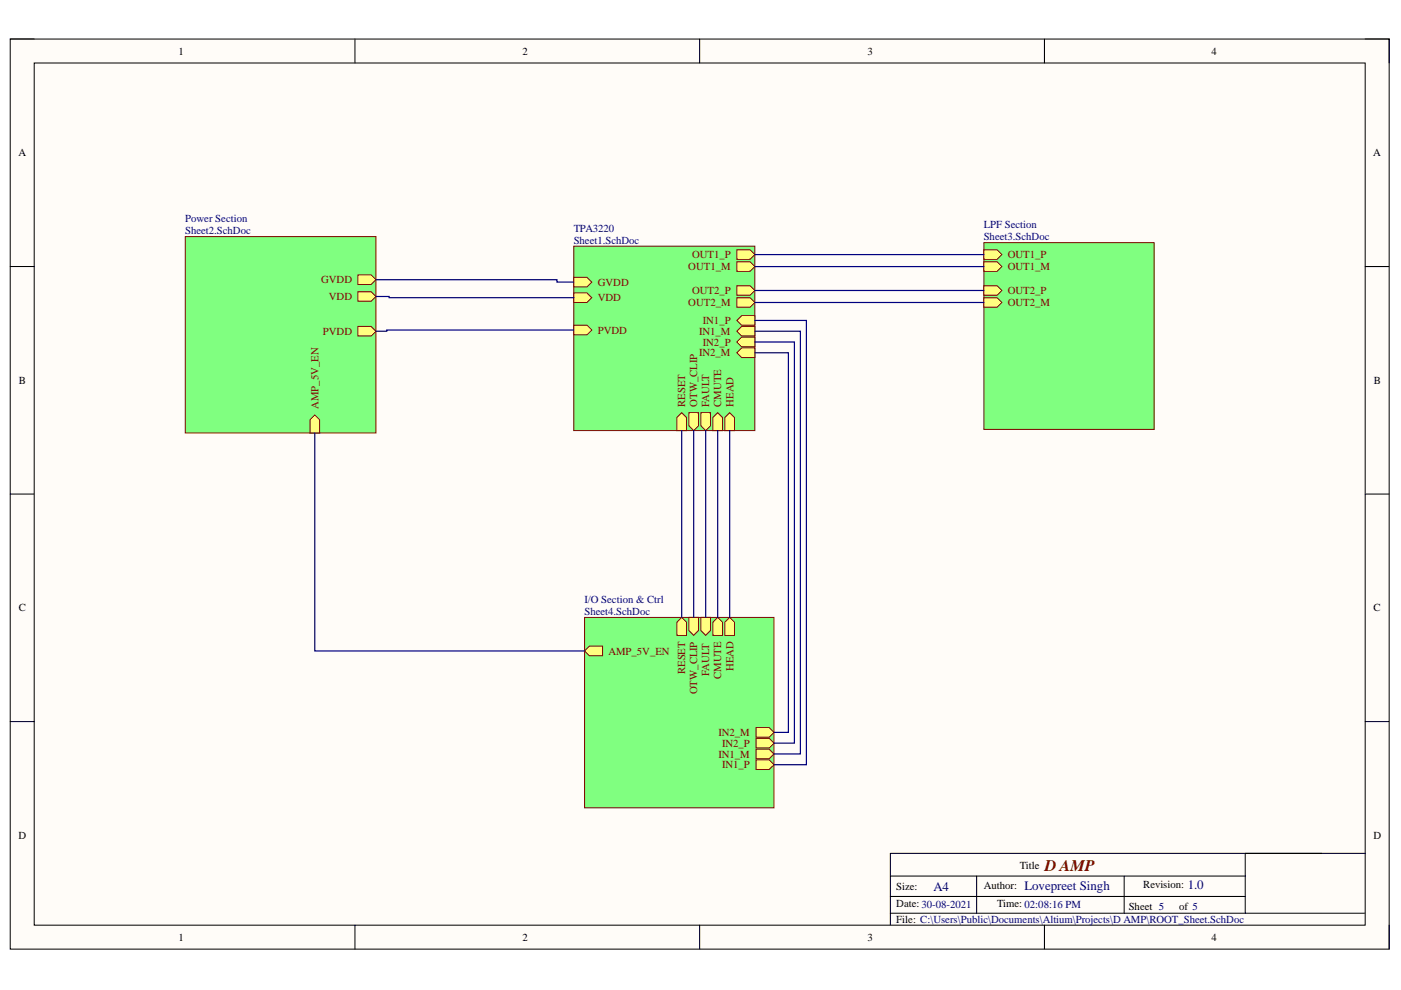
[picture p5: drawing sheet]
<svg xmlns="http://www.w3.org/2000/svg" width="297mm" height="210mm" viewBox="0 0 297 210" stroke-linecap="round" stroke-linejoin="round" font-family="sans-serif">
<path d="M2.2 8.3h292.3v192.9h-292.3z" fill-rule="evenodd" fill="#fffcf8"/>
<path d="M2.2 8.3h292.3v192.9h-292.3z" fill="none" stroke="#000" stroke-width=".21"/>
<path d="M7.3 13.4h282.1v182.8h-282.1z" fill-rule="evenodd" fill="#fffcf8"/>
<g fill="none" stroke="#000" stroke-width=".21">
<path d="M2.2 8.3h5.1M7.3 13.4h282.1v182.8h-282.1zM75.3 8.3v5.1M148.3 8.3v5.1M221.4 8.3v5.1M289.4 8.3h5.1v5.1M2.2 56.5h5.1M289.4 56.5h5.1M2.2 104.8h5.1M289.4 104.8h5.1M2.2 153h5.1M289.4 153h5.1"/>
<path d="M75.3 196.2v5M148.3 196.2v5M188.8 185.7h75.2M188.8 193.6h100.6M188.8 190.1h75.2M207.1 185.7v7.9M221.4 196.2v5M238.3 185.7v7.9M264 180.9v12.7M289.4 180.9h-100.6v15.3M294.5 196.2v5"/>
</g>
<path d="M121.7 52.2h38.3v39.1h-38.3z" fill-rule="evenodd" fill="#80ff80"/>
<path d="M121.7 52.2h38.3v39.1h-38.3z" fill="none" stroke="#800000" stroke-width=".21"/>
<path d="M121.7 58.8h2.8l1 1-1 1h-2.8z" fill-rule="evenodd" fill="#ffff80"/>
<path d="M121.7 58.8h2.8l1 1-1 1h-2.8z" fill="none" stroke="#800000" stroke-width=".21"/>
<path d="M121.7 62.1h2.8l1 1-1 1h-2.8z" fill-rule="evenodd" fill="#ffff80"/>
<path d="M121.7 62.1h2.8l1 1-1 1h-2.8z" fill="none" stroke="#800000" stroke-width=".21"/>
<path d="M121.7 69h2.8l1 1-1 1h-2.8z" fill-rule="evenodd" fill="#ffff80"/>
<path d="M121.7 69h2.8l1 1-1 1h-2.8z" fill="none" stroke="#800000" stroke-width=".21"/>
<path d="M146.1 87.5h2v2.8l-1 1-1-1z" fill-rule="evenodd" fill="#ffff80"/>
<path d="M146.1 87.5h2v2.8l-1 1-1-1z" fill="none" stroke="#800000" stroke-width=".21"/>
<path d="M148.6 87.5h2v2.8l-1 1-1-1z" fill-rule="evenodd" fill="#ffff80"/>
<path d="M148.6 87.5h2v2.8l-1 1-1-1z" fill="none" stroke="#800000" stroke-width=".21"/>
<path d="M151.1 88.5l1.1-1 1 1v2.8h-2.1z" fill-rule="evenodd" fill="#ffff80"/>
<path d="M151.1 88.5l1.1-1 1 1v2.8h-2.1z" fill="none" stroke="#800000" stroke-width=".21"/>
<path d="M153.7 88.5l1-1 1 1v2.8h-2z" fill-rule="evenodd" fill="#ffff80"/>
<path d="M153.7 88.5l1-1 1 1v2.8h-2z" fill="none" stroke="#800000" stroke-width=".21"/>
<path d="M156.2 53h2.8l1 1-1 1h-2.8z" fill-rule="evenodd" fill="#ffff80"/>
<path d="M156.2 53h2.8l1 1-1 1h-2.8z" fill="none" stroke="#800000" stroke-width=".21"/>
<path d="M156.2 55.5h2.8l1 1-1 1h-2.8z" fill-rule="evenodd" fill="#ffff80"/>
<path d="M156.2 55.5h2.8l1 1-1 1h-2.8z" fill="none" stroke="#800000" stroke-width=".21"/>
<path d="M156.2 60.6h2.8l1 1-1 1h-2.8z" fill-rule="evenodd" fill="#ffff80"/>
<path d="M156.2 60.6h2.8l1 1-1 1h-2.8z" fill="none" stroke="#800000" stroke-width=".21"/>
<path d="M156.2 63.1h2.8l1 1-1 1h-2.8z" fill-rule="evenodd" fill="#ffff80"/>
<path d="M156.2 63.1h2.8l1 1-1 1h-2.8z" fill="none" stroke="#800000" stroke-width=".21"/>
<path d="M156.2 67.9l1-1h2.8v2.1h-2.8z" fill-rule="evenodd" fill="#ffff80"/>
<path d="M156.2 67.9l1-1h2.8v2.1h-2.8z" fill="none" stroke="#800000" stroke-width=".21"/>
<path d="M156.2 70.2l1-1h2.8v2h-2.8z" fill-rule="evenodd" fill="#ffff80"/>
<path d="M156.2 70.2l1-1h2.8v2h-2.8z" fill="none" stroke="#800000" stroke-width=".21"/>
<path d="M156.2 72.5l1-1h2.8v2h-2.8z" fill-rule="evenodd" fill="#ffff80"/>
<path d="M156.2 72.5l1-1h2.8v2h-2.8z" fill="none" stroke="#800000" stroke-width=".21"/>
<path d="M156.2 74.8l1-1h2.8v2h-2.8z" fill-rule="evenodd" fill="#ffff80"/>
<path d="M156.2 74.8l1-1h2.8v2h-2.8z" fill="none" stroke="#800000" stroke-width=".21"/>
<path d="M143.5 88.5l1-1 1 1v2.8h-2z" fill-rule="evenodd" fill="#ffff80"/>
<path d="M143.5 88.5l1-1 1 1v2.8h-2z" fill="none" stroke="#800000" stroke-width=".21"/>
<path d="M123.9 130.9h40.2v40.4h-40.2z" fill-rule="evenodd" fill="#80ff80"/>
<path d="M123.9 130.9h40.2v40.4h-40.2z" fill="none" stroke="#800000" stroke-width=".21"/>
<path d="M123.9 138l1.1-1h2.8v2h-2.8z" fill-rule="evenodd" fill="#ffff80"/>
<path d="M123.9 138l1.1-1h2.8v2h-2.8z" fill="none" stroke="#800000" stroke-width=".21"/>
<path d="M153.7 131.9l1-1 1 1v2.8h-2z" fill-rule="evenodd" fill="#ffff80"/>
<path d="M153.7 131.9l1-1 1 1v2.8h-2z" fill="none" stroke="#800000" stroke-width=".21"/>
<path d="M152.2 130.9l1 1v2.8h-2.1v-2.8z" fill-rule="evenodd" fill="#ffff80"/>
<path d="M152.2 130.9l1 1v2.8h-2.1v-2.8z" fill="none" stroke="#800000" stroke-width=".21"/>
<path d="M148.6 130.9h2v2.8l-1 1-1-1z" fill-rule="evenodd" fill="#ffff80"/>
<path d="M148.6 130.9h2v2.8l-1 1-1-1z" fill="none" stroke="#800000" stroke-width=".21"/>
<path d="M146.1 130.9h2v2.8l-1 1-1-1z" fill-rule="evenodd" fill="#ffff80"/>
<path d="M146.1 130.9h2v2.8l-1 1-1-1z" fill="none" stroke="#800000" stroke-width=".21"/>
<path d="M160.3 161.1h2.8l1 1-1 1.1h-2.8z" fill-rule="evenodd" fill="#ffff80"/>
<path d="M160.3 161.1h2.8l1 1-1 1.1h-2.8z" fill="none" stroke="#800000" stroke-width=".21"/>
<path d="M160.3 158.8h2.8l1 1.1-1 1h-2.8z" fill-rule="evenodd" fill="#ffff80"/>
<path d="M160.3 158.8h2.8l1 1.1-1 1h-2.8z" fill="none" stroke="#800000" stroke-width=".21"/>
<path d="M160.3 156.6h2.8l1 1-1 1h-2.8z" fill-rule="evenodd" fill="#ffff80"/>
<path d="M160.3 156.6h2.8l1 1-1 1h-2.8z" fill="none" stroke="#800000" stroke-width=".21"/>
<path d="M160.3 154.3h2.8l1 1-1 1h-2.8z" fill-rule="evenodd" fill="#ffff80"/>
<path d="M160.3 154.3h2.8l1 1-1 1h-2.8z" fill="none" stroke="#800000" stroke-width=".21"/>
<path d="M144.5 130.9l1 1v2.8h-2v-2.8z" fill-rule="evenodd" fill="#ffff80"/>
<path d="M144.5 130.9l1 1v2.8h-2v-2.8z" fill="none" stroke="#800000" stroke-width=".21"/>
<path d="M208.6 51.4h36.1v39.6h-36.1z" fill-rule="evenodd" fill="#80ff80"/>
<path d="M208.6 51.4h36.1v39.6h-36.1z" fill="none" stroke="#800000" stroke-width=".21"/>
<path d="M208.6 53h2.8l1 1-1 1h-2.8z" fill-rule="evenodd" fill="#ffff80"/>
<path d="M208.6 53h2.8l1 1-1 1h-2.8z" fill="none" stroke="#800000" stroke-width=".21"/>
<path d="M208.6 55.5h2.8l1 1-1 1h-2.8z" fill-rule="evenodd" fill="#ffff80"/>
<path d="M208.6 55.5h2.8l1 1-1 1h-2.8z" fill="none" stroke="#800000" stroke-width=".21"/>
<path d="M208.6 60.6h2.8l1 1-1 1h-2.8z" fill-rule="evenodd" fill="#ffff80"/>
<path d="M208.6 60.6h2.8l1 1-1 1h-2.8z" fill="none" stroke="#800000" stroke-width=".21"/>
<path d="M208.6 63.1h2.8l1 1-1 1h-2.8z" fill-rule="evenodd" fill="#ffff80"/>
<path d="M208.6 63.1h2.8l1 1-1 1h-2.8z" fill="none" stroke="#800000" stroke-width=".21"/>
<path d="M39.3 50.2h40.4v41.6h-40.4z" fill-rule="evenodd" fill="#80ff80"/>
<path d="M39.3 50.2h40.4v41.6h-40.4z" fill="none" stroke="#800000" stroke-width=".21"/>
<path d="M75.9 58.3h2.8l1 1-1 1h-2.8z" fill-rule="evenodd" fill="#ffff80"/>
<path d="M75.9 58.3h2.8l1 1-1 1h-2.8z" fill="none" stroke="#800000" stroke-width=".21"/>
<path d="M75.9 61.8h2.8l1 1.1-1 1h-2.8z" fill-rule="evenodd" fill="#ffff80"/>
<path d="M75.9 61.8h2.8l1 1.1-1 1h-2.8z" fill="none" stroke="#800000" stroke-width=".21"/>
<path d="M75.9 69.2h2.8l1 1-1 1h-2.8z" fill-rule="evenodd" fill="#ffff80"/>
<path d="M75.9 69.2h2.8l1 1-1 1h-2.8z" fill="none" stroke="#800000" stroke-width=".21"/>
<path d="M66.7 88l1.1 1v2.8h-2.1v-2.8z" fill-rule="evenodd" fill="#ffff80"/>
<path d="M66.7 88l1.1 1v2.8h-2.1v-2.8z" fill="none" stroke="#800000" stroke-width=".21"/>
<g fill="none" stroke="#000080" stroke-width=".25">
<path d="M79.7 59.3h38.4v.5h3.6M160 54h48.6M160 56.5h48.6M79.7 62.9h2.8v.2h39.2M121.7 70h-39.7v.2h-2.3M160 74.8h7.2v80.5h-3.1M160 72.5h8.4v85.1h-4.3M160 70.2h9.7v89.7h-5.6M160 67.9h11v94.2h-6.9M160 61.6h48.6M160 64.1h48.6M66.7 91.8v46.2h57.2"/>
<path d="M144.5 91.3v39.6M147.1 91.3v39.6M149.6 91.3v39.6M152.2 91.3v39.6M154.7 91.3v39.6"/>
</g>
<text font-size="3.4" fill="#800000" x="221.5" y="184.7">DAMP</text>
<g font-size="2.7" fill="#000080">
<text x="197.9" y="188.9">A4</text>
<text x="217.2" y="188.7">Lovepreet Singh</text>
<text x="251.8" y="188.4">1.0</text>
</g>
<g font-size="2.3">
<text x="37.8" y="11.6">1</text>
<text x="110.8" y="11.6">2</text>
<text x="183.9" y="11.6">3</text>
<text x="256.9" y="11.6">4</text>
<text x="3.9" y="33.1">A</text>
<text x="291.1" y="33.1">A</text>
<text x="4" y="81.4">B</text>
<text x="291.3" y="81.4">B</text>
<text x="4" y="129.7">C</text>
<text x="291.2" y="129.7">C</text>
<text x="3.9" y="177.9">D</text>
<text x="291.2" y="177.9">D</text>
<text x="216.2" y="184.2">Title</text>
<text x="190" y="188.8">Size:</text>
<text x="208.6" y="188.5">Author:</text>
<text x="242.4" y="188.3">Revision:</text>
<text x="190" y="192.4">Date: 30-08-2021</text>
<text x="190" y="195.7">File: C:\Users\Public\Documents\Altium\Projects\D AMP\ROOT_Sheet.SchDoc</text>
<text x="211.4" y="192.4">Time: 02:08:16 PM</text>
<text x="239.3" y="192.9">Sheet 5</text>
<text x="250" y="192.9">of 5</text>
<text x="37.8" y="199.5">1</text>
<text x="110.8" y="199.5">2</text>
<text x="183.9" y="199.5">3</text>
<text x="256.9" y="199.5">4</text>
</g>
<g font-size="2.3" fill="#000080">
<text x="39.3" y="47.1">Power Section</text>
<text x="39.3" y="49.7">Sheet2.SchDoc</text>
<text x="121.7" y="49.2">TPA3220</text>
<text x="121.7" y="51.7">Sheet1.SchDoc</text>
<text x="208.6" y="48.4">LPF Section</text>
<text x="208.6" y="50.9">Sheet3.SchDoc</text>
<text x="123.9" y="127.9">I/O Section &amp; Ctrl</text>
<text x="123.9" y="130.4">Sheet4.SchDoc</text>
</g>
<g font-size="2.3" fill="#800000">
<text x="145.9" y="57.3">OUT1_M</text>
<text x="146.7" y="54.7">OUT1_P</text>
<text x="213.7" y="54.7">OUT1_P</text>
<text x="213.7" y="57.3">OUT1_M</text>
<text x="68.1" y="60.1">GVDD</text>
<text x="69.7" y="63.6">VDD</text>
<text x="126.7" y="60.6">GVDD</text>
<text x="126.7" y="63.9">VDD</text>
<text x="145.9" y="64.9">OUT2_M</text>
<text x="146.7" y="62.4">OUT2_P</text>
<text x="213.7" y="62.4">OUT2_P</text>
<text x="213.7" y="64.9">OUT2_M</text>
<text x="68.5" y="71">PVDD</text>
<text x="126.7" y="70.7">PVDD</text>
<text x="148.2" y="71">IN1_M</text>
<text x="149" y="68.7">IN1_P</text>
<text x="148.2" y="75.5">IN2_M</text>
<text x="149" y="73.3">IN2_P</text>
<text x="67.5" y="86.7" transform="rotate(-90 67.5 86.7)">AMP_5V_EN</text>
<text x="145.3" y="86.2" transform="rotate(-90 145.3 86.2)">RESET</text>
<text x="147.8" y="86.2" transform="rotate(-90 147.8 86.2)">OTW_CLIP</text>
<text x="150.4" y="86.2" transform="rotate(-90 150.4 86.2)">FAULT</text>
<text x="152.9" y="86.2" transform="rotate(-90 152.9 86.2)">CMUTE</text>
<text x="155.5" y="86.2" transform="rotate(-90 155.5 86.2)">HEAD</text>
<text x="129" y="138.8">AMP_5V_EN</text>
<text x="145.3" y="142.9" transform="rotate(-90 145.3 142.9)">RESET</text>
<text x="150.4" y="143.3" transform="rotate(-90 150.4 143.3)">FAULT</text>
<text x="152.9" y="144" transform="rotate(-90 152.9 144)">CMUTE</text>
<text x="155.5" y="142.3" transform="rotate(-90 155.5 142.3)">HEAD</text>
<text x="147.8" y="147.2" transform="rotate(-90 147.8 147.2)">OTW_CLIP</text>
<text x="152.3" y="160.6">IN1_M</text>
<text x="152.3" y="156">IN2_M</text>
<text x="153.1" y="158.3">IN2_P</text>
<text x="153.1" y="162.9">IN1_P</text>
</g>
</svg>
